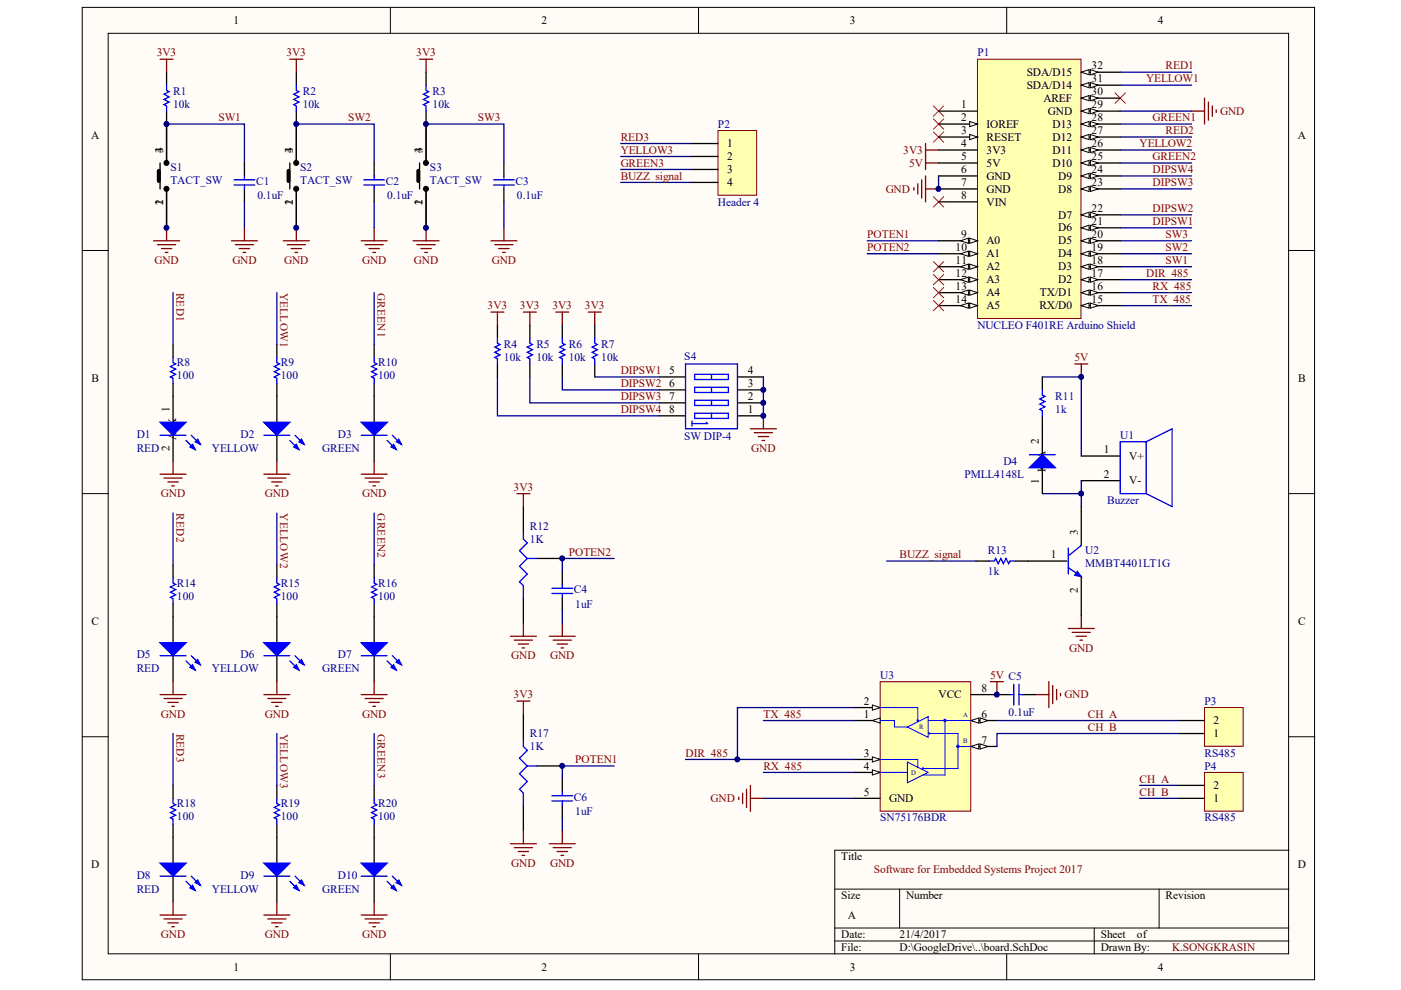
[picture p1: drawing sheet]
# Altium project Expand_Nucleo.PrjPcb
1 sheet, 47 parts. Net scope: global (net labels, ports and power ports of the same name join across sheets).
Board files: board.PcbDoc, Combine.PcbDoc

## Sheet board.SchDoc
size A

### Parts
C1  0.1uF  [CAP0603]
C2  0.1uF  [CAP0603]
C3  0.1uF  [CAP0603]
C4  1uF  [CAP0603]
C5  0.1uF  [CAP0603]
C6  1uF  [CAP0603]
D1  RED  [LED_RED_3MM]
D2  YELLOW  [LED_YELLOW_3MM]
D3  GREEN  [LED_GREEN_3MM]
D4  PMLL4148L  [SOD_08]
D5  RED  [LED_RED_3MM]
D6  YELLOW  [LED_YELLOW_3MM]
D7  GREEN  [LED_GREEN_3MM]
D8  RED  [LED_RED_3MM]
D9  YELLOW  [LED_YELLOW_3MM]
D10  GREEN  [LED_GREEN_3MM]
P1  NUCLEO F401RE Arduino Shield  [NECLEO_F401RE_SHIELD]
P2  Header 4  [PIN_STRAIGHT_1X4]
P3  RS485  [5EHDRC_1X2]
P4  RS485  [5EHDRC_1X2]
R1  10k  [RES0603]
R2  10k  [RES0603]
R3  10k  [RES0603]
R4  10k  [RES0603]
R5  10k  [RES0603]
R6  10k  [RES0603]
R7  10k  [RES0603]
R8  100  [RES_VERTICAL_1/4W]
R9  100  [RES_VERTICAL_1/4W]
R10  100  [RES_VERTICAL_1/4W]
R11  1k  [RES0603]
R12  1K  [POTEN_3362P]
R13  1k  [RES0603]
R14  100  [RES_VERTICAL_1/4W]
R15  100  [RES_VERTICAL_1/4W]
R16  100  [RES_VERTICAL_1/4W]
R17  1K  [POTEN_3362P]
R18  100  [RES_VERTICAL_1/4W]
R19  100  [RES_VERTICAL_1/4W]
R20  100  [RES_VERTICAL_1/4W]
S1  TACT_SW  [TACT_SW_6X6]
S2  TACT_SW  [TACT_SW_6X6]
S3  TACT_SW  [TACT_SW_6X6]
S4  SW DIP-4  [DIP_SW_4]
U1  Buzzer  [MAGNETIC_BUZZER]
U2  MMBT4401LT1G  [SOT-23A]
U3  SN75176BDR  [SOIC8]

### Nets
3V3: P1.4(3V3) R1.1 R2.1 R3.1 R4.1 R5.1 R6.1 R7.1 R12.1(A) R17.1(A)
5V: C5.2 P1.5(5V) R11.2 U1.1(V+) U3.8(VCC)
GND: C1.1 C2.1 C3.1 C4.1 C5.1 C6.1 D1.2(K) D2.2(K) D3.2(K) D5.2(K) D6.2(K) D7.2(K) D8.2(K) D9.2(K) D10.2(K) P1.6(GND) P1.7(GND) P1.29(GND) R12.2(B) R17.2(B) S1.1 S1.2 S2.1 S2.2 S3.1 S3.2 S4.1(A1) S4.2(A2) S4.3(A3) S4.4(A4) U2.2 U3.5(GND)
BUZZ_signal: P2.4 R13.2
CH_A: P3.2 P4.2 U3.6(A)
CH_B: P3.1 P4.1 U3.7(B)
DIPSW1: P1.21(D6) R7.2 S4.5(B4)
DIPSW2: P1.22(D7) R6.2 S4.6(B3)
DIPSW3: P1.23(D8) R5.2 S4.7(B2)
DIPSW4: P1.24(D9) R4.2 S4.8(B1)
DIR_485: P1.17(D2) U3.2(~{RE}) U3.3(DE)
GREEN1: P1.28(D13) R10.2
GREEN2: P1.25(D10) R16.2
GREEN3: P2.3 R20.2
POTEN1: C6.2 P1.9(A0) R17.3(TAP)
POTEN2: C4.2 P1.10(A1) R12.3(TAP)
RED1: P1.32(SDA/D15) R8.2
RED2: P1.27(D12) R14.2
RED3: P2.1 R18.2
RX_485: P1.16(TX/D1) U3.4(DI)
SW1: C1.2 P1.18(D3) R1.2 S1.3 S1.4
SW2: C2.2 P1.19(D4) R2.2 S2.3 S2.4
SW3: C3.2 P1.20(D5) R3.2 S3.3 S3.4
TX_485: P1.15(RX/D0) U3.1(RO)
YELLOW1: P1.31(SDA/D14) R9.2
YELLOW2: P1.26(D11) R15.2
YELLOW3: P2.2 R19.2
NetD1_1: D1.1(A) R8.1
NetD2_1: D2.1(A) R9.1
NetD3_1: D3.1(A) R10.1
NetD4_1: D4.1(A) U1.2(V-) U2.3
NetD4_2: D4.2(K) R11.1
NetD5_1: D5.1(A) R14.1
NetD6_1: D6.1(A) R15.1
NetD7_1: D7.1(A) R16.1
NetD8_1: D8.1(A) R18.1
NetD9_1: D9.1(A) R19.1
NetD10_1: D10.1(A) R20.1
NetR13_1: R13.1 U2.1

Not connected (* = marked no-connect by the designer): P1 1* 2(IOREF)* 3(RESET)* 8(VIN)* 11(A2)* 12(A3)* 13(A4)* 14(A5)* 30(AREF)*

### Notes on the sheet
- Labels drawn without touching a wire or pin: K.SONGKRASIN, Software for Embedded Systems Project 2017
